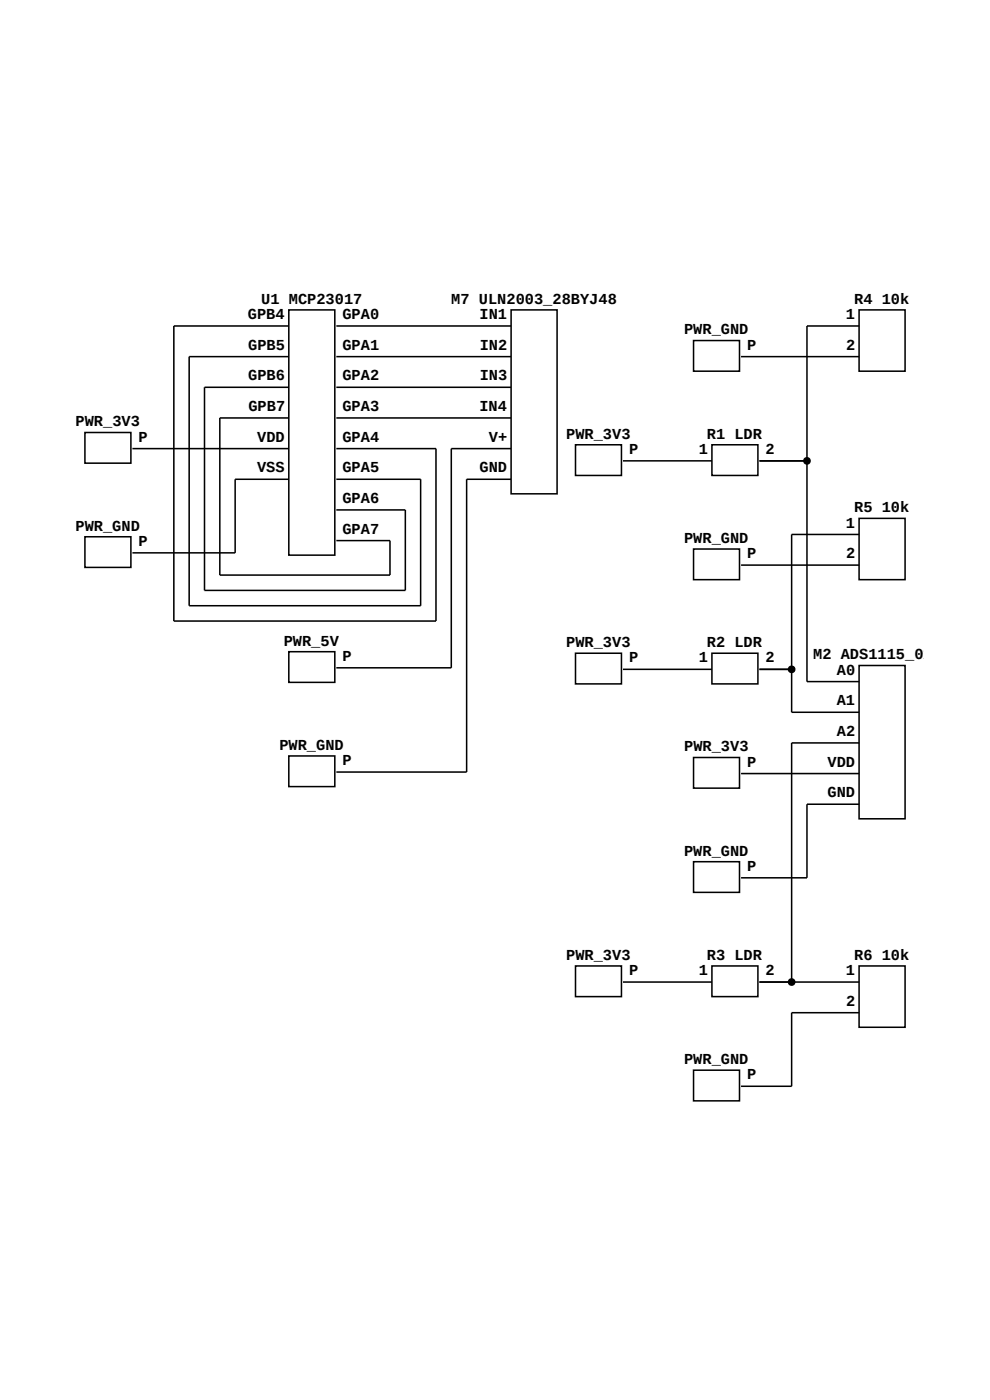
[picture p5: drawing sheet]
<svg xmlns="http://www.w3.org/2000/svg" width="210mm" height="297mm" viewBox="0 0 210 297" stroke-linecap="round" stroke-linejoin="round" font-family="sans-serif">
<g fill="none" stroke="#000" stroke-width=".33">
<path d="M61.3 65.7h9.7v52.1h-9.7zM61.3 69.2h-24.4v62.6h55.6v-36.6h-21.2M61.3 75.7h-21.2v52.8h49.1v-26.8h-17.9M71.3 69.2h37.1M71.3 75.7h37.1M108.4 65.7h9.8v39.1h-9.8zM147.1 72.2h9.8v6.5h-9.8zM157.2 75.7h25M182.2 65.7h9.8v13h-9.8zM182.2 69.2h-11v75.4h11M18 91.8h9.8v6.5h-9.8zM28.1 95.2h33.2"/>
<path d="M61.3 82.2h-17.9v43h42.6v-17h-14.7M61.3 88.7h-14.7v33.3h36.1v-7.3h-11.4M71.3 82.2h37.1M71.3 88.7h37.1M108.4 95.2h-12.7v46.5h-24.4M122.1 94.4h9.7v6.5h-9.7zM132.2 97.8h18.8M151 94.4h9.8v6.5h-9.8zM161.1 97.8h10.1M18 113.9h9.8v6.5h-9.8zM61.3 101.7h-11.4v15.6h-21.8M108.4 101.7h-9.4v62.1h-27.7"/>
<path d="M147.1 116.5h9.8v6.5h-9.8zM157.2 119.9h25M182.2 110h9.8v13h-9.8zM182.2 113.4h-14.3v37.7h14.3M61.3 138.3h9.7v6.5h-9.7zM122.1 138.6h9.7v6.5h-9.7zM151 138.6h9.8v6.5h-9.8zM132.2 142h18.8M161.1 142h6.8M182.2 141.2h9.8v32.5h-9.8zM182.2 157.6h-14.3v50.7M61.3 160.4h9.7v6.5h-9.7z"/>
<path d="M147.1 160.7h9.8v6.5h-9.8zM157.2 164.1h25M182.2 170.6h-11v15.6h-14M147.1 182.8h9.8v6.5h-9.8zM122.1 204.9h9.7v6.5h-9.7zM132.2 208.3h18.8M151 204.9h9.8v6.5h-9.8zM161.1 208.3h21.1M182.2 204.9h9.8v13h-9.8zM182.2 214.8h-14.3v15.6h-10.7M147.1 227h9.8v6.5h-9.8z"/>
</g>
<g fill="#000" stroke="#000" stroke-width=".33">
<circle cx="171.2" cy="97.8" r=".66"/>
<circle cx="167.9" cy="142" r=".66"/>
<circle cx="167.9" cy="208.3" r=".66"/>
</g>
<g font-size="3.3">
<text x="55.4" y="64.4">U1 MCP23017</text>
<text x="95.7" y="64.4">M7 ULN2003_28BYJ48</text>
<text x="181.2" y="64.4">R4 10k</text>
<text x="52.6" y="67.7">GPB4</text>
<text x="72.6" y="67.7">GPA0</text>
<text x="101.7" y="67.7">IN1</text>
<text x="145.1" y="70.9">PWR_GND</text>
<text x="179.4" y="67.7">1</text>
<text x="52.7" y="74.2">GPB5</text>
<text x="72.6" y="74.2">GPA1</text>
<text x="101.8" y="74.2">IN2</text>
<text x="158.5" y="74.2">P</text>
<text x="179.5" y="74.2">2</text>
<text x="52.7" y="80.7">GPB6</text>
<text x="72.6" y="80.7">GPA2</text>
<text x="101.8" y="80.7">IN3</text>
<text x="52.7" y="87.2">GPB7</text>
<text x="72.6" y="87.2">GPA3</text>
<text x="101.7" y="87.2">IN4</text>
<text x="16" y="90.5">PWR_3V3</text>
<text x="29.4" y="93.7">P</text>
<text x="54.6" y="93.7">VDD</text>
<text x="72.6" y="93.7">GPA4</text>
<text x="103.7" y="93.7">V+</text>
<text x="120.1" y="93.1">PWR_3V3</text>
<text x="149.9" y="93.1">R1 LDR</text>
<text x="54.5" y="100.2">VSS</text>
<text x="72.6" y="100.2">GPA5</text>
<text x="101.7" y="100.2">GND</text>
<text x="133.5" y="96.3">P</text>
<text x="148.2" y="96.3">1</text>
<text x="162.4" y="96.3">2</text>
<text x="72.6" y="106.7">GPA6</text>
<text x="16" y="112.6">PWR_GND</text>
<text x="72.6" y="113.2">GPA7</text>
<text x="179.4" y="111.9">1</text>
<text x="181.2" y="108.7">R5 10k</text>
<text x="29.4" y="115.8">P</text>
<text x="145.1" y="115.2">PWR_GND</text>
<text x="158.5" y="118.4">P</text>
<text x="179.5" y="118.4">2</text>
<text x="60.2" y="137">PWR_5V</text>
<text x="120.1" y="137.3">PWR_3V3</text>
<text x="149.9" y="137.3">R2 LDR</text>
<text x="72.6" y="140.2">P</text>
<text x="133.5" y="140.5">P</text>
<text x="148.2" y="140.5">1</text>
<text x="162.4" y="140.5">2</text>
<text x="172.5" y="139.9">M2 ADS1115_0x</text>
<text x="177.5" y="143.1">A0</text>
<text x="177.5" y="149.6">A1</text>
<text x="59.3" y="159.1">PWR_GND</text>
<text x="145.1" y="159.4">PWR_3V3</text>
<text x="177.5" y="156.1">A2</text>
<text x="72.6" y="162.3">P</text>
<text x="158.5" y="162.6">P</text>
<text x="175.5" y="162.6">VDD</text>
<text x="175.5" y="169.1">GND</text>
<text x="145.1" y="181.5">PWR_GND</text>
<text x="158.5" y="184.8">P</text>
<text x="120.1" y="203.6">PWR_3V3</text>
<text x="149.9" y="203.6">R3 LDR</text>
<text x="181.2" y="203.6">R6 10k</text>
<text x="133.5" y="206.9">P</text>
<text x="148.2" y="206.9">1</text>
<text x="162.4" y="206.9">2</text>
<text x="179.4" y="206.9">1</text>
<text x="179.5" y="213.4">2</text>
<text x="145.1" y="225.7">PWR_GND</text>
<text x="158.5" y="229">P</text>
</g>
</svg>
